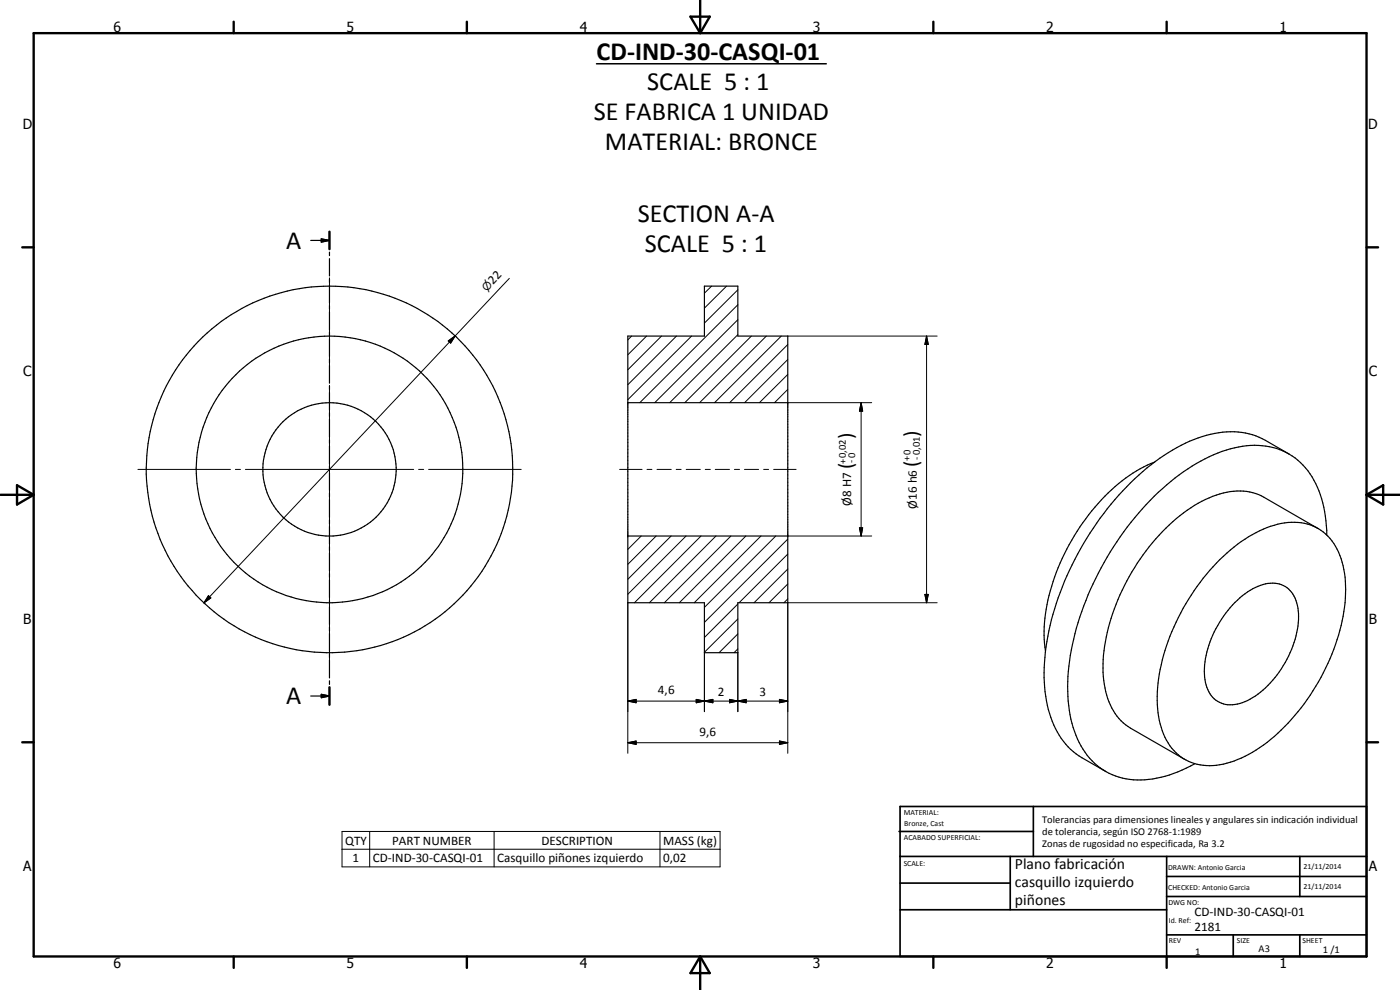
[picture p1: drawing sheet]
<svg xmlns="http://www.w3.org/2000/svg" width="420mm" height="297mm" viewBox="0 0 420 297" stroke-linecap="round" stroke-linejoin="round" font-family="sans-serif">
<g fill="none" stroke="#000" stroke-width=".35">
<path d="M93.2 72.1h5.7M96.4 71.7l2.5 .4-2.5 .5zM98.9 69.5v5.3M98.9 75.6v1.1M98.9 77.6v5.2M98.9 83.7v1.1M98.9 85.6v5.2M98.9 91.7v1.1M98.9 93.6v5.3M98.9 99.7v1.1M98.9 101.7v5.2M98.9 107.8v1"/>
<path d="M98.9 109.7v5.3M98.9 115.9v1M98.9 117.8v5.2M188.4 100.8h23v-14.9h10v14.9h15v80h-15v15h-10v-15h-23zM98.9 123.9v1M98.9 125.8v5.3M98.9 132v1M98.9 133.9v5.2M98.9 140v1M188.4 120.8h48M346.5 138.6a49 49 0 0 0-21.6 18.3 60.4 60.4 0 0 0-11.6 33.7l.5 4.7M386.8 136.2l-7-4.1a23.1 23.1 0 0 0-19-1.1 59 59 0 0 0-25.1 17.6 90.3 90.3 0 0 0-22 47.1 39.4 39.4 0 0 0 3.6 23.9 19.6 19.6 0 0 0 7.4 7.8l7.1 4"/>
<path d="M98.9 141.9v5.2M98.9 148v1.1M98.9 149.9v5.3M98.9 156v1.1M98.9 158v5.2M395.6 158.6l-16.3-9.4a17.9 17.9 0 0 0-16.4 .2 52.1 52.1 0 0 0-22.4 20.9 58.1 58.1 0 0 0-9.5 31.4 21.3 21.3 0 0 0 6.1 15.2l2.2 1.6 16.2 9.3M98.9 164.1v1M98.9 166v5.2M98.9 172.1v1.1M98.9 174v5.3M188.4 160.8h48M366.1 167.9a37.1 37.1 0 0 1 19.5-11 14.7 14.7 0 0 1 16.9 10.7 40.5 40.5 0 0 1-1.2 24.3 63.1 63.1 0 0 1-24.3 33.1 25.1 25.1 0 0 1-16.8 4.5 15.1 15.1 0 0 1-12-12.3 44.7 44.7 0 0 1 2.9-26.3 68.1 68.1 0 0 1 15-23z"/>
<path d="M398.2 160.6a32.1 32.1 0 0 0-6.4-20.2 20 20 0 0 0-20-6.3 49.2 49.2 0 0 0-22.9 12.5 90.8 90.8 0 0 0-27.7 50 45.1 45.1 0 0 0 1.7 24 20 20 0 0 0 23.1 13.1 37.2 37.2 0 0 0 12.6-4.5M98.9 180.2v1M98.9 182.1v5.2M98.9 188.2v1.1M98.9 190.1v5.3M98.9 196.3v1M98.9 198.2v5.2M370.6 180.8a17.1 17.1 0 0 1 11.4-5.8 7.5 7.5 0 0 1 7.4 6.7 26.9 26.9 0 0 1-4.8 18.9 23.7 23.7 0 0 1-13.2 10.6 7.6 7.6 0 0 1-9.6-6.4 26.7 26.7 0 0 1 4.8-19zM93.2 208.8h5.7M96.4 208.3l2.5 .5-2.5 .5zM98.9 204.3v1.1M98.9 206.2v5.3"/>
<circle cx="98.9" cy="140.8" r="40"/>
<circle cx="98.9" cy="140.8" r="55"/>
<circle cx="98.9" cy="140.8" r="20"/>
</g>
<path d="M179 19.1h69" fill="none" stroke="#000" stroke-width=".46"/>
<g fill="#000">
<circle cx="188.4" cy="160.8" r=".18"/>
<circle cx="236.4" cy="160.8" r=".18"/>
</g>
<g fill="none" stroke="#000" stroke-width=".71">
<path d="M10.1 9.9h400v277.1h-400zM70.1 6.5v3.4M140.1 6.5v3.4M207.2 5h5.8l-2.9 4.9zM210.1 0v9.9M280.1 6.5v3.4M350.1 6.5v3.4M6.7 74.2h3.4M98.9 69.5v5.3M410.1 74.2h3.5M.1 148.5h10M5.1 145.6l5 2.9-5 2.9z"/>
<path d="M410.1 148.5h10M410.1 148.5l5-2.9v5.8zM98.9 206.2v5.3M6.7 222.7h3.4M410.1 222.7h3.5M70.1 287v3.4M140.1 287v3.4M210.1 287v10M210.1 287l2.9 5h-5.8zM280.1 287v3.4M350.1 287v3.4"/>
</g>
<g fill="none" stroke="#000" stroke-width=".51">
<path d="M269.8 249.5h40.3M270.1 242h140v45h-140zM270.1 257h140M303.2 257v16M310.1 242v15M350.1 257v30M390.1 257v12M270.1 265h33.1M270.1 273h80M350.1 269h60M350.1 263h60M350.1 280.5h60"/>
<path d="M370.1 280.5v6.5M390.1 280.5v6.5"/>
</g>
<g fill="#000">
<path d="M96.4 71.7l2.5 .4-2.5 .5zM134.5 102.3l2.1-1.5-1.4 2.2zM278.1 100.8l.5 2.5h-1zM258.4 120.8l.5 2.6h-1zM257.9 158.4h1l-.5 2.4zM62.6 178.7l.7 .7-2.1 1.5zM277.6 178.4h1l-.5 2.4zM96.4 208.3l2.5 .5-2.5 .5zM188.4 210.4l2.5-.6v1.1zM208.9 209.8l2.5 .6-2.5 .5zM211.4 210.4l2.5-.6v1.1zM218.9 209.8l2.5 .6-2.5 .5z"/>
<path d="M221.4 210.4l2.5-.6v1.1zM233.9 209.8l2.5 .6-2.5 .5zM188.4 222.8l2.5-.5v1.1zM233.9 222.3l2.5 .5-2.5 .6z"/>
</g>
<g fill="none" stroke="#000" stroke-width=".3">
<path d="M98.9 83.4v27.7M152.9 83.5l-16.3 17.3M213.6 85.9l-2.2 2.1M218 85.9l-6.6 6.6M221.4 95.9l-24.9 24.9M221.4 91.4l-29.4 29.4M221.4 87l-10 9.9M98.9 112.6v1.5M98.9 115.6v50.5M134.5 102.3l2.1-1.5-1.4 2.2zM136.6 100.8l-75.4 80.1M189.6 100.8l-1.2 1.2"/>
<path d="M194 100.8l-5.6 5.7M198.5 100.8l-10.1 10.2M203 100.8l-14.6 14.6M207.5 100.8l-19.1 19.1M221.4 100.4l-20.4 20.4M225.5 100.8l-20 20M230 100.8l-20 20M234.5 100.8l-20.1 20M236.4 116.8l-4 4M236.4 112.4l-8.5 8.4M236.4 107.9l-12.9 12.9M236.4 103.4l-17.4 17.4"/>
<path d="M236.4 100.8h44.9M278.1 100.8l.5 2.5h-1zM278.1 100.8v80M236.4 120.8h25.2M258.4 120.8l.5 2.6h-1zM258.4 120.8v40M41.4 140.8h27.8M70.6 140.8h1.6M73.6 140.8h50.6M125.6 140.8h1.6M128.6 140.8h27.8M186 140.8h6.7"/>
<path d="M194.2 140.8h1.5M197.2 140.8h4.3M202.9 140.8h1.5M205.9 140.8h4.3M211.7 140.8h1.5M214.7 140.8h4.2M220.4 140.8h1.5M223.4 140.8h4.3M229.2 140.8h1.5M232.2 140.8h6.7M257.9 158.4h1l-.5 2.4zM62.6 178.7l.7 .7-2.1 1.5z"/>
<path d="M98.9 167.6v1.5M98.9 170.6v27.7M192.4 160.8l-4 4M196.9 160.8l-8.5 8.5M201.4 160.8l-13 13M205.9 160.8l-17.5 17.5M210.4 160.8l-20 20M214.9 160.8l-20 20M219.4 160.8l-20 20M223.8 160.8l-19.9 20M228.4 160.8l-20 20M232.8 160.8l-21.4 21.4"/>
<path d="M236.4 179.7l-1.1 1.1M236.4 175.2l-5.6 5.6M236.4 170.7l-10.1 10.1M236.4 166.2l-14.6 14.6M236.4 161.8l-25 24.9M236.4 160.8h25.2M277.6 178.4h1l-.5 2.4zM188.4 180.8v45.2M211.4 195.8v17.7M221.4 194.7l-1.1 1.1M221.4 190.2l-5.6 5.6M221.4 185.7l-10 10"/>
<path d="M221.4 181.2l-10 10.1M221.4 195.8v17.7M281.3 180.8h-44.9v45.2M188.4 210.4l2.5-.6v1.1zM188.4 210.4h48M208.9 209.8l2.5 .6-2.5 .5zM211.4 210.4l2.5-.6v1.1zM218.9 209.8l2.5 .6-2.5 .5zM218.9 209.8l5 1.1v-1.1l-5 1.1zM221.4 210.4l2.5-.6v1.1zM233.9 209.8l2.5 .6-2.5 .5zM188.4 222.8l2.5-.5v1.1z"/>
<path d="M188.4 222.8h48M233.9 222.3l2.5 .5-2.5 .6zM102.6 249.5h113.5v10.6h-113.5zM102.6 254.8h113.5M110.9 249.5v10.6M148.3 249.5v10.6M198.1 249.5v10.6"/>
</g>
<g font-size="7.9">
<text x="179.1" y="18.1">CD-IND-30-CASQI-01</text>
<text x="194.3" y="27.1">SCALE 5 : 1</text>
<text x="178.2" y="36">SE FABRICA 1 UNIDAD</text>
<text x="181.6" y="45">MATERIAL: BRONCE</text>
<text x="191.4" y="66.6">SECTION A-A</text>
<text x="85.8" y="74.7">A</text>
<text x="193.5" y="75.6">SCALE 5 : 1</text>
<text x="85.8" y="211.3">A</text>
</g>
<g font-size="6.3">
<text x="255.9" y="131.8" transform="rotate(-90 255.9 131.8)">)</text>
<text x="275.5" y="131" transform="rotate(-90 275.5 131)">)</text>
<text x="255.9" y="140.8" transform="rotate(-90 255.9 140.8)">(</text>
<text x="275.5" y="140" transform="rotate(-90 275.5 140)">(</text>
</g>
<g font-size="4.7">
<text x="304.6" y="260.8">Plano fabricación</text>
<text x="304.6" y="266.2">casquillo izquierdo</text>
<text x="304.6" y="271.6">piñones</text>
</g>
<g font-size="4.2">
<text x="34" y="9.6">6</text>
<text x="104" y="9.6">5</text>
<text x="174" y="9.6">4</text>
<text x="244" y="9.6">3</text>
<text x="314" y="9.6">2</text>
<text x="384" y="9.6">1</text>
<text x="6.8" y="38.7">D</text>
<text x="410.6" y="38.7">D</text>
<text x="7" y="112.9">C</text>
<text x="410.8" y="112.9">C</text>
<text x="7" y="187.1">B</text>
<text x="410.8" y="187.1">B</text>
<text x="7" y="261.4">A</text>
<text x="410.8" y="261.4">A</text>
<text x="34" y="290.4">6</text>
<text x="104" y="290.4">5</text>
<text x="174" y="290.4">4</text>
<text x="244" y="290.4">3</text>
<text x="314" y="290.4">2</text>
<text x="384" y="290.4">1</text>
</g>
<g font-size="3.9">
<text x="148" y="85.6" transform="rotate(-47 148 85.6)">22</text>
<text x="255.4" y="151.8" transform="rotate(-90 255.4 151.8)">Ø8 H7</text>
<text x="275.2" y="152.6" transform="rotate(-90 275.2 152.6)">Ø16 h6</text>
<text x="197.5" y="208.3">4,6</text>
<text x="215.4" y="208.8">2</text>
<text x="228" y="208.8">3</text>
<text x="210" y="220.8">9,6</text>
<text x="103.6" y="253.4">QTY</text>
<text x="117.7" y="253.4">PART NUMBER</text>
<text x="162.5" y="253.4">DESCRIPTION</text>
<text x="199" y="253.5">MASS (kg)</text>
<text x="105.8" y="258.7">1</text>
<text x="111.9" y="258.7">CD-IND-30-CASQI-01</text>
<text x="149.2" y="258.8">Casquillo piñones izquierdo</text>
<text x="199" y="258.7">0,02</text>
<text x="358.5" y="275">CD-IND-30-CASQI-01</text>
<text x="358.5" y="279.4">2181</text>
</g>
<text font-size="3.3" x="146.1" y="87.6" transform="rotate(-47 146.1 87.6)">n</text>
<g font-size="3.1">
<text x="253.9" y="139.2" transform="rotate(-90 253.9 139.2)">+0,02</text>
<text x="256.4" y="138.9" transform="rotate(-90 256.4 138.9)">-0</text>
<text x="273.2" y="138.3" transform="rotate(-90 273.2 138.3)">+0</text>
<text x="276" y="138" transform="rotate(-90 276 138)">-0,01</text>
<text x="312.7" y="246.8">Tolerancias para dimensiones lineales y angulares sin indicación individual</text>
<text x="312.7" y="250.4">de tolerancia, según ISO 2768-1:1989</text>
<text x="312.7" y="254">Zonas de rugosidad no especificada, Ra 3.2</text>
<text x="358.7" y="286.5">1</text>
<text x="377.7" y="285.6">A3</text>
<text x="397" y="285.9">1 /1</text>
</g>
<g font-size="2.4">
<text x="271.2" y="244.4">MATERIAL:</text>
<text x="271.3" y="252">ACABADO SUPERFICIAL:</text>
<text x="271.4" y="247.9">Bronze, Cast</text>
<text x="271.2" y="259.7">SCALE:</text>
<text x="350.6" y="260.9">DRAWN: Antonio Garcia</text>
<text x="391.2" y="260.6">21/11/2014</text>
<text x="350.6" y="267">CHECKED: Antonio Garcia</text>
<text x="391.2" y="266.7">21/11/2014</text>
<text x="350.6" y="271.4">DWG NO:</text>
<text x="350.8" y="276.9">Id. Ref:</text>
<text x="350.8" y="282.8">REV</text>
<text x="371.2" y="282.9">SIZE</text>
<text x="390.9" y="282.9">SHEET</text>
</g>
</svg>
